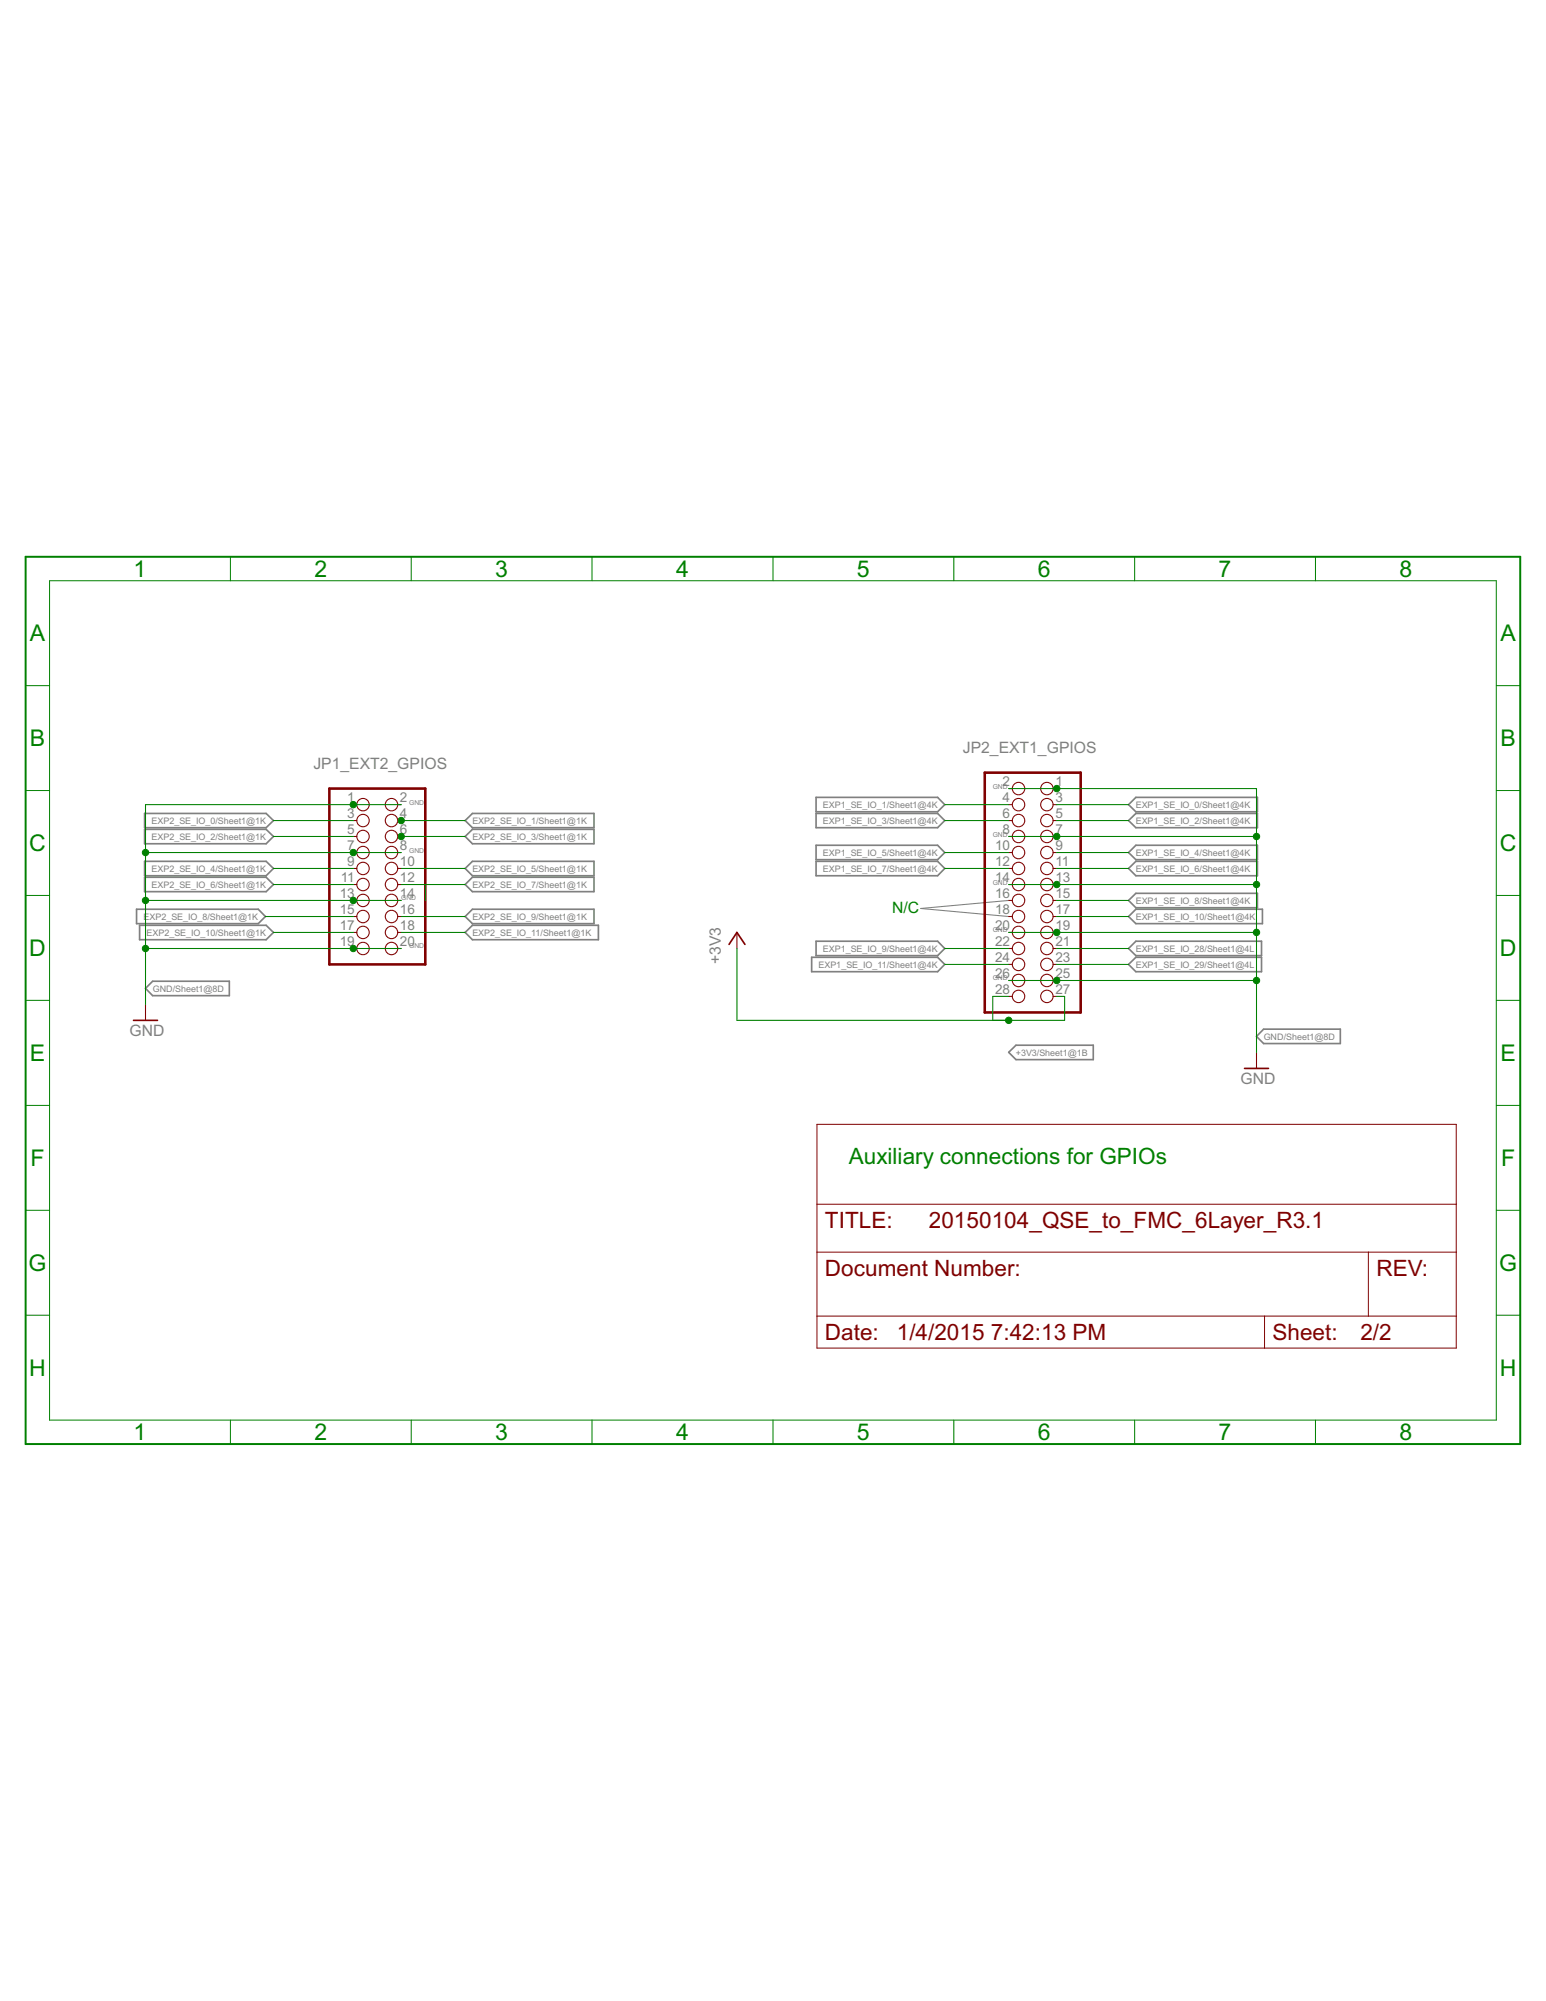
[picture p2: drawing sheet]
<svg xmlns="http://www.w3.org/2000/svg" width="216mm" height="279mm" viewBox="0 0 216 279" stroke-linecap="round" stroke-linejoin="round" font-family="sans-serif">
<path d="M140.9 125.7l-12.3 1.2 12.3 1.1" fill="none" stroke="#808080" stroke-width=".15"/>
<g fill="none" stroke="#808080" stroke-width=".23">
<path d="M20.2 113.6h17l1 1-1 1h-17zM20.2 115.8h17l1 1-1 1h-17zM65 114.6l1-1h17v2h-17zM65 116.8l1-1h17v2h-17zM114 113.6h16.9l1 1-1 1h-16.9zM114 118h16.9l1 1-1 1h-16.9zM114 111.3h16.9l1 1.1-1 .9h-16.9zM157.6 114.6l1-1h17v2h-17zM157.6 112.4l1-1.1h17v2h-17zM157.6 119l1-1h17v2h-17zM19.1 127h17l1 1-1 1h-17zM19.5 129.2h17.7l1 1-1 1h-17.7z"/>
<path d="M20.2 120.3h17l1 1-1 1h-17zM20.2 122.5h17l1 1-1 1h-17zM20.3 138l1-1h10.7v2h-10.7zM65 121.3l1-1h17v2h-17zM65 123.5l1-1h17v2h-17zM65 128l1-1h17v2h-17zM65 130.2l1-1h17.6v2h-17.6zM113.3 133.7h17.6l1 1-1 1h-17.6zM114 120.3h16.9l1 1-1 1h-16.9zM114 131.4h16.9l1 1-1 1h-16.9zM157.6 121.3l1-1h17v2h-17zM157.6 125.7l1-1h17v2h-17z"/>
<path d="M157.6 132.4l1-1h17.6v2h-17.6zM157.6 134.7l1-1h17.6v2h-17.6zM158.6 127h17.7v2h-17.7l-1-1zM140.9 146.9l1-1h10.8v2.1h-10.8zM176.5 143.7h10.7v2h-10.7l-1-1z"/>
</g>
<path d="M46 110.1h13.4v24.6h-13.4zM137.5 107.9h13.4v33.5h-13.4z" fill="none" stroke="#800000" stroke-width=".36"/>
<g fill="none" stroke="#800000" stroke-width=".15">
<path d="M49.3 112.4h.5M49.3 114.6h.5M49.3 116.8h.5M49.3 119h.5M55.5 112.4h.5M55.5 114.6h.5M55.5 116.8h.5M55.5 119h.5M140.9 112.4h.5M140.9 114.6h.5M140.9 116.8h.5M140.9 119h.5"/>
<path d="M140.9 110.1h.5M147.1 112.4h.5M147.1 114.6h.5M147.1 116.8h.5M147.1 119h.5M147.1 110.1h.5M49.3 121.3h.5M49.3 123.5h.5M49.3 125.7h.5M49.3 128h.5M49.3 130.2h.5M49.3 132.4h.5"/>
<path d="M55.5 121.3h.5M55.5 123.5h.5M55.5 125.7h.5M55.5 128h.5M55.5 130.2h.5M55.5 132.4h.5M102.9 130.2v2.2M140.9 121.3h.5M140.9 123.5h.5M140.9 125.7h.5M140.9 128h.5M140.9 130.2h.5"/>
<path d="M140.9 132.4h.5M140.9 134.7h.5M140.9 136.9h.5M140.9 139.1h.5M147.1 121.3h.5M147.1 123.5h.5M147.1 125.7h.5M147.1 128h.5M147.1 130.2h.5M147.1 132.4h.5M147.1 134.7h.5M147.1 136.9h.5"/>
<path d="M147.1 139.1h.5M20.3 140.3v2.2M175.5 146.9v2.3"/>
<circle cx="50.7" cy="112.4" r=".87"/>
<circle cx="50.7" cy="116.8" r=".87"/>
<circle cx="50.7" cy="119" r=".87"/>
<circle cx="50.7" cy="114.6" r=".87"/>
<circle cx="54.7" cy="119" r=".87"/>
<circle cx="54.7" cy="116.8" r=".87"/>
<circle cx="54.7" cy="112.4" r=".87"/>
<circle cx="54.7" cy="114.6" r=".87"/>
<circle cx="142.2" cy="110.1" r=".87"/>
<circle cx="142.2" cy="112.4" r=".87"/>
<circle cx="142.2" cy="114.6" r=".87"/>
<circle cx="142.2" cy="116.8" r=".87"/>
<circle cx="142.2" cy="119" r=".87"/>
<circle cx="146.2" cy="119" r=".87"/>
<circle cx="146.2" cy="112.4" r=".87"/>
<circle cx="146.2" cy="114.6" r=".87"/>
<circle cx="146.2" cy="116.8" r=".87"/>
<circle cx="146.2" cy="110.1" r=".87"/>
<circle cx="50.7" cy="121.3" r=".87"/>
<circle cx="50.7" cy="132.4" r=".87"/>
<circle cx="50.7" cy="125.7" r=".87"/>
<circle cx="50.7" cy="128" r=".87"/>
<circle cx="50.7" cy="130.2" r=".87"/>
<circle cx="50.7" cy="123.5" r=".87"/>
<circle cx="54.7" cy="123.5" r=".87"/>
<circle cx="54.7" cy="132.4" r=".87"/>
<circle cx="54.7" cy="121.3" r=".87"/>
<circle cx="54.7" cy="130.2" r=".87"/>
<circle cx="54.7" cy="128" r=".87"/>
<circle cx="54.7" cy="125.7" r=".87"/>
<circle cx="142.2" cy="130.2" r=".87"/>
<circle cx="142.2" cy="134.7" r=".87"/>
<circle cx="142.2" cy="132.4" r=".87"/>
<circle cx="142.2" cy="139.1" r=".87"/>
<circle cx="142.2" cy="123.5" r=".87"/>
<circle cx="142.2" cy="125.7" r=".87"/>
<circle cx="142.2" cy="121.3" r=".87"/>
<circle cx="142.2" cy="128" r=".87"/>
<circle cx="142.2" cy="136.9" r=".87"/>
<circle cx="146.2" cy="132.4" r=".87"/>
<circle cx="146.2" cy="130.2" r=".87"/>
<circle cx="146.2" cy="123.5" r=".87"/>
<circle cx="146.2" cy="134.7" r=".87"/>
<circle cx="146.2" cy="125.7" r=".87"/>
<circle cx="146.2" cy="128" r=".87"/>
<circle cx="146.2" cy="121.3" r=".87"/>
<circle cx="146.2" cy="139.1" r=".87"/>
<circle cx="146.2" cy="136.9" r=".87"/>
</g>
<path d="M101.8 131.9l1.1-1.7 1.1 1.7M18.6 142.5h3.4M173.8 149.2h3.3" fill="none" stroke="#800000" stroke-width=".23"/>
<path d="M114.1 157h89.3v31.2h-89.3zM114.1 174.8h89.3M114.1 168.1h89.3M191.1 174.8v9M114.1 183.8h89.3M176.6 183.8v4.4" fill="none" stroke="#800000" stroke-width=".14"/>
<path d="M3.6 77.7h208.7v123.9h-208.7z" fill="none" stroke="#008000" stroke-width=".28"/>
<g fill="none" stroke="#008000" stroke-width=".14">
<path d="M32.2 77.7v3.4M57.4 77.7v3.4M82.7 77.7v3.4M107.9 77.7v3.4M133.2 77.7v3.4M158.5 77.7v3.4M183.7 77.7v3.4M3.6 95.7h3.3M6.9 81.1h202.1v117.2h-202.1zM209 95.7h3.3M3.6 110.4h3.3M209 110.4h3.3"/>
<path d="M3.6 125h3.3M3.6 139.7h3.3M209 125h3.3M209 139.7h3.3M3.6 154.3h3.3M209 154.3h3.3M3.6 169h3.3M209 169h3.3M3.6 183.6h3.3M32.2 198.3v3.3M57.4 198.3v3.3M82.7 198.3v3.3"/>
<path d="M107.9 198.3v3.3M133.2 198.3v3.3M158.5 198.3v3.3M183.7 198.3v3.3M209 183.6h3.3"/>
</g>
<g fill="none" stroke="#008000" stroke-width=".15">
<path d="M20.3 119h35.7M38.2 116.8h11.1M38.2 114.6h11.1M56 112.4h-35.7v27.9M56 116.8h9M56 114.6h9M131.9 112.4h9M131.9 119h9M131.9 114.6h9M140.9 110.1h34.6v36.8M140.9 116.8h34.6M147.6 112.4h10"/>
<path d="M147.6 119h10M147.6 114.6h10M20.3 125.7h35.7M20.3 132.4h35.7M37.1 128h12.2M38.2 123.5h11.1M38.2 130.2h11.1M38.2 121.3h11.1M56 123.5h9M56 130.2h9M56 121.3h9M56 128h9"/>
<path d="M59.4 123.5v2.2M102.9 132.4v10.1h45.8v-3.4h-1.1M131.9 132.4h9M131.9 121.3h9M131.9 134.7h9M140.9 123.5h34.6M140.9 130.2h34.6M140.9 136.9h34.6M140.9 139.1h-2.3v3.4M147.6 125.7h10M147.6 132.4h10M147.6 121.3h10"/>
<path d="M147.6 128h10M147.6 134.7h10"/>
</g>
<g fill="#008000" stroke="#008000" stroke-width=".14">
<circle cx="20.3" cy="119" r=".44"/>
<circle cx="20.3" cy="125.7" r=".44"/>
<circle cx="20.3" cy="132.4" r=".44"/>
<circle cx="49.3" cy="132.4" r=".44"/>
<circle cx="49.3" cy="119" r=".44"/>
<circle cx="49.3" cy="112.4" r=".44"/>
<circle cx="49.3" cy="125.7" r=".44"/>
<circle cx="175.5" cy="123.5" r=".44"/>
<circle cx="175.5" cy="130.2" r=".44"/>
<circle cx="175.5" cy="136.9" r=".44"/>
<circle cx="147.6" cy="136.9" r=".44"/>
<circle cx="147.6" cy="123.5" r=".44"/>
<circle cx="147.6" cy="116.8" r=".44"/>
<circle cx="147.6" cy="130.2" r=".44"/>
<circle cx="175.5" cy="116.8" r=".44"/>
<circle cx="147.6" cy="110.1" r=".44"/>
<circle cx="56" cy="114.6" r=".44"/>
<circle cx="56" cy="116.8" r=".44"/>
<circle cx="140.9" cy="142.5" r=".44"/>
</g>
<g font-size="3.6" fill="#008000">
<text x="18.7" y="80.6">1</text>
<text x="43.9" y="80.6">2</text>
<text x="69.2" y="80.6">3</text>
<text x="94.4" y="80.6">4</text>
<text x="119.7" y="80.6">5</text>
<text x="144.9" y="80.6">6</text>
<text x="170.2" y="80.6">7</text>
<text x="195.4" y="80.6">8</text>
<text x="4.2" y="89.6">A</text>
<text x="209.5" y="89.6">A</text>
<text x="4.2" y="104.2">B</text>
<text x="209.5" y="104.2">B</text>
<text x="4.1" y="118.9">C</text>
<text x="209.5" y="118.9">C</text>
<text x="4.1" y="133.5">D</text>
<text x="209.5" y="133.5">D</text>
<text x="4.2" y="148.2">E</text>
<text x="209.5" y="148.2">E</text>
<text x="4.3" y="162.8">F</text>
<text x="209.7" y="162.8">F</text>
<text x="4" y="177.5">G</text>
<text x="209.4" y="177.5">G</text>
<text x="4.1" y="192.1">H</text>
<text x="209.5" y="192.1">H</text>
<text x="18.7" y="201.1">1</text>
<text x="43.9" y="201.1">2</text>
<text x="69.2" y="201.1">3</text>
<text x="94.4" y="201.1">4</text>
<text x="119.7" y="201.1">5</text>
<text x="144.9" y="201.1">6</text>
<text x="170.2" y="201.1">7</text>
<text x="195.4" y="201.1">8</text>
</g>
<text font-size="3.5" fill="#008000" x="118.5" y="162.6">Auxiliary connections for GPIOs</text>
<g font-size="3.5" fill="#800000">
<text x="115.2" y="171.5">TITLE:</text>
<text x="129.7" y="171.5">20150104_QSE_to_FMC_6Layer_R3.1</text>
<text x="115.2" y="178.2">Document Number:</text>
<text x="192.2" y="178.2">REV:</text>
<text x="115.2" y="187.1">Date:</text>
<text x="125.2" y="187.1">1/4/2015</text>
<text x="138.4" y="187.1">7:42:13 PM</text>
<text x="177.7" y="187.1">Sheet:</text>
<text x="190" y="187.1">2/2</text>
</g>
<g font-size="2.5" fill="#808080">
<text x="43.8" y="107.3">JP1_EXT2_GPIOS</text>
<text x="134.5" y="105.1">JP2_EXT1_GPIOS</text>
<text x="100.7" y="134.7" transform="rotate(-90 100.7 134.7)">+3V3</text>
<text x="18.1" y="144.7">GND</text>
<text x="173.2" y="151.4">GND</text>
</g>
<text font-size="2.5" fill="#008000" x="124.6" y="127.5">N/C</text>
<g font-size="2.1" fill="#808080">
<text x="48.5" y="112">1</text>
<text x="55.9" y="112">2</text>
<text x="140" y="109.8">2</text>
<text x="140" y="112">4</text>
<text x="147.4" y="109.8">1</text>
<text x="147.4" y="112">3</text>
<text x="48.5" y="114.3">3</text>
<text x="48.5" y="116.5">5</text>
<text x="48.5" y="118.7">7</text>
<text x="55.9" y="114.3">4</text>
<text x="55.9" y="116.5">6</text>
<text x="55.9" y="118.7">8</text>
<text x="139" y="118.7">10</text>
<text x="140" y="114.3">6</text>
<text x="140" y="116.5">8</text>
<text x="147.4" y="114.3">5</text>
<text x="147.4" y="116.5">7</text>
<text x="147.4" y="118.7">9</text>
<text x="47.4" y="125.4">13</text>
<text x="47.6" y="123.2">11</text>
<text x="48.5" y="121">9</text>
<text x="55.9" y="121">10</text>
<text x="55.9" y="123.2">12</text>
<text x="55.9" y="125.4">14</text>
<text x="139" y="121">12</text>
<text x="139" y="123.2">14</text>
<text x="139" y="125.4">16</text>
<text x="147.4" y="121">11</text>
<text x="147.4" y="123.2">13</text>
<text x="147.4" y="125.4">15</text>
<text x="47.4" y="127.7">15</text>
<text x="47.4" y="129.9">17</text>
<text x="55.9" y="127.7">16</text>
<text x="55.9" y="129.9">18</text>
<text x="139" y="127.7">18</text>
<text x="139" y="129.9">20</text>
<text x="147.4" y="127.7">17</text>
<text x="147.4" y="129.9">19</text>
<text x="47.4" y="132.1">19</text>
<text x="55.9" y="132.1">20</text>
<text x="139" y="132.1">22</text>
<text x="139" y="134.4">24</text>
<text x="139" y="136.6">26</text>
<text x="147.4" y="132.1">21</text>
<text x="147.4" y="134.4">23</text>
<text x="147.4" y="136.6">25</text>
<text x="139" y="138.8">28</text>
<text x="147.4" y="138.8">27</text>
</g>
<g font-size="1.4" fill="#808080">
<text x="114.9" y="112.8">EXP1_SE_IO_1/Sheet1@4K</text>
<text x="158.6" y="112.8">EXP1_SE_IO_0/Sheet1@4K</text>
<text x="21.2" y="115">EXP2_SE_IO_0/Sheet1@1K</text>
<text x="21.2" y="117.3">EXP2_SE_IO_2/Sheet1@1K</text>
<text x="66" y="115">EXP2_SE_IO_1/Sheet1@1K</text>
<text x="66" y="117.3">EXP2_SE_IO_3/Sheet1@1K</text>
<text x="114.9" y="119.5">EXP1_SE_IO_5/Sheet1@4K</text>
<text x="114.9" y="115">EXP1_SE_IO_3/Sheet1@4K</text>
<text x="158.6" y="115">EXP1_SE_IO_2/Sheet1@4K</text>
<text x="158.6" y="119.5">EXP1_SE_IO_4/Sheet1@4K</text>
<text x="21.2" y="121.7">EXP2_SE_IO_4/Sheet1@1K</text>
<text x="21.2" y="123.9">EXP2_SE_IO_6/Sheet1@1K</text>
<text x="66" y="121.7">EXP2_SE_IO_5/Sheet1@1K</text>
<text x="66" y="124">EXP2_SE_IO_7/Sheet1@1K</text>
<text x="114.9" y="121.7">EXP1_SE_IO_7/Sheet1@4K</text>
<text x="158.6" y="121.7">EXP1_SE_IO_6/Sheet1@4K</text>
<text x="20.1" y="128.4">EXP2_SE_IO_8/Sheet1@1K</text>
<text x="20.5" y="130.6">EXP2_SE_IO_10/Sheet1@1K</text>
<text x="66" y="128.4">EXP2_SE_IO_9/Sheet1@1K</text>
<text x="66" y="130.6">EXP2_SE_IO_11/Sheet1@1K</text>
<text x="158.6" y="126.2">EXP1_SE_IO_8/Sheet1@4K</text>
<text x="158.6" y="128.4">EXP1_SE_IO_10/Sheet1@4K</text>
<text x="114.3" y="135.1">EXP1_SE_IO_11/Sheet1@4K</text>
<text x="114.9" y="132.9">EXP1_SE_IO_9/Sheet1@4K</text>
<text x="158.6" y="132.9">EXP1_SE_IO_28/Sheet1@4L</text>
<text x="158.6" y="135.1">EXP1_SE_IO_29/Sheet1@4L</text>
<text x="21.3" y="138.5">GND/Sheet1@8D</text>
<text x="141.9" y="147.4">+3V3/Sheet1@1B</text>
<text x="176.5" y="145.2">GND/Sheet1@8D</text>
</g>
<g font-size="1.1" fill="#808080">
<text x="57.2" y="112.3">GND</text>
<text x="138.6" y="110.1">GND</text>
<text x="57.2" y="119">GND</text>
<text x="138.6" y="116.8">GND</text>
<text x="56" y="125.7">GND</text>
<text x="138.6" y="123.5">GND</text>
<text x="138.6" y="130.2">GND</text>
<text x="57.2" y="132.4">GND</text>
<text x="138.6" y="136.9">GND</text>
</g>
</svg>
